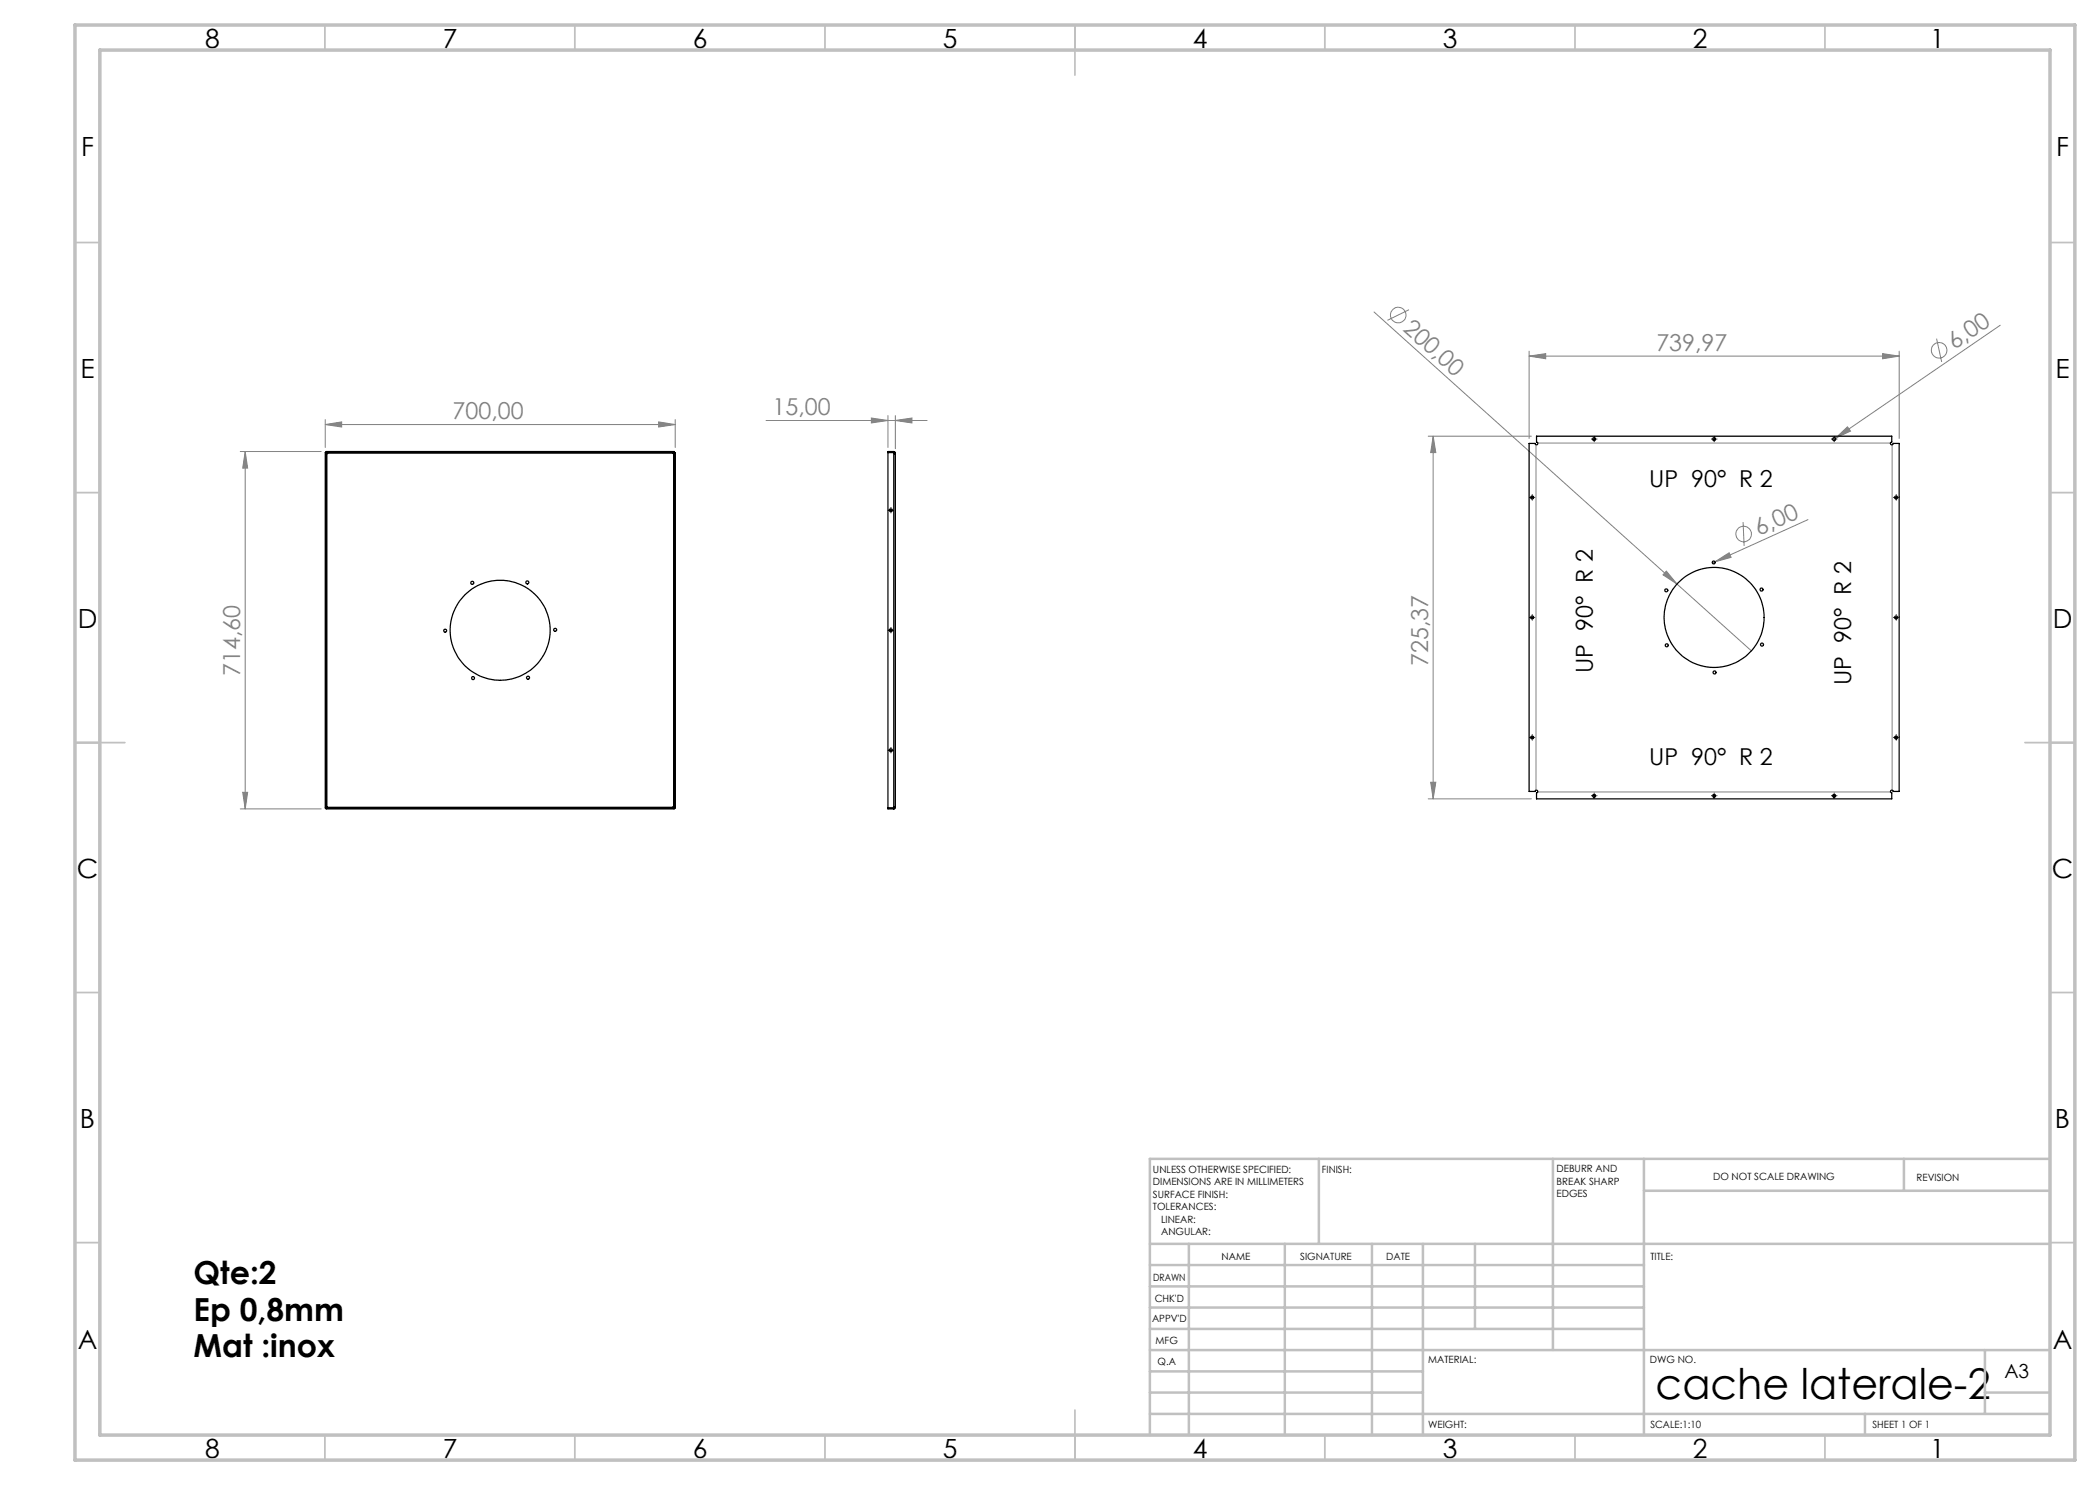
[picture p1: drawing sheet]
<svg xmlns="http://www.w3.org/2000/svg" width="420mm" height="297mm" viewBox="0 0 420 297" stroke-linecap="round" stroke-linejoin="round" font-family="sans-serif">
<g fill="none" stroke="#808080" stroke-width=".2">
<path d="M274.8 62.4l60.6 54.4M281.8 61.9l-4.3 2.2M305.8 71.2l3.3-.5v1.1zM305.8 70.2v17.5M305.8 71.2h74M376.5 70.7l3.3 .5-3.3 .6zM379.8 70.2v17.5M387.3 67.7l1 4.7M400 65l-32.9 22.7M48 90.3h16.2M49 90.3l.5 3.3h-1zM49 90.3v71.5"/>
<path d="M65.1 84.9l3.2-.5v1zM65.1 83.9v5.6M65.1 84.9h69.9M131.7 84.4l3.3 .5-3.3 .5zM135 83.9v5.6M153.2 84.1h32.2M174.3 83.6l3.3 .5-3.3 .5zM177.6 83.1v6.4M179.1 84.1l3.3-.5v1zM179.1 83.1v6.6M285.6 87.2h20.7M286.6 87.2l.6 3.3h-1.1z"/>
<path d="M286.6 87.2v72.6M307.2 89v69M307.6 88.6h70.5M367.1 87.7l2.4-2.3 .6 .8zM367.1 87.7l-.5 .3M378.4 89v69M333.3 114.2l2.1 2.6-2.8-1.8zM335.4 116.8l14.9 13.4M343 112.4l2.8-1.8 .4 .9zM343 112.4l-.5 .2M348.6 104.4l.2 4.8M361.6 103.9l-18.6 8.5"/>
<path d="M48.5 158.5h1l-.5 3.3zM285.6 159.8h20.7M286.1 156.5h1.1l-.6 3.3zM307.6 158.4h70.5M48 161.8h16.2"/>
<circle cx="279.6" cy="63" r="1.56"/>
<circle cx="387.8" cy="70" r="1.56"/>
<circle cx="348.7" cy="106.8" r="1.55"/>
</g>
<g fill="none" stroke="#000" stroke-width=".2" stroke-dasharray="15.2 1.3 1.3 1.3">
<path d="M305.9 99.5h.1M306.4 99v-.1M306.4 100h.1M306.9 99.5h.1M318.3 87.8h.1M318.8 87.3h.1M318.8 88.3v.1M319.3 87.8h.1M342.3 87.8h.1M342.8 87.3h.1M342.8 88.3v.1M343.3 87.8h.1"/>
<path d="M366.3 87.8h.1M366.8 87.3h.1M366.8 88.3v.1M367.3 87.8h.1M378.7 99.5h.1M379.2 99v-.1M379.2 100h.1M379.7 99.5h.1M177.7 102h-.1M178.2 101.5h.1M178.2 102.5v.1M178.7 102h.1"/>
<path d="M177.7 126h-.1M178.2 125.5h.1M178.2 126.5v.1M178.7 126h.1M305.9 123.5h.1M306.4 123v-.1M306.4 124h.1M306.9 123.5h.1M378.7 123.5h.1M379.2 123v-.1M379.2 124h.1M379.7 123.5h.1"/>
<path d="M177.7 150h-.1M178.2 149.5h.1M178.2 150.5v.1M178.7 150h.1M305.9 147.5h.1M306.4 147v-.1M306.4 148h.1M306.9 147.5h.1M318.3 159.1h.1M318.8 158.6h.1M318.8 159.6v.1M319.3 159.1h.1"/>
<path d="M342.3 159.1h.1M342.8 158.6h.1M342.8 159.6v.1M343.3 159.1h.1M366.3 159.1h.1M366.8 158.6h.1M366.8 159.6v.1M367.3 159.1h.1M378.7 147.5h.1M379.2 147v-.1M379.2 148h.1M379.7 147.5h.1"/>
</g>
<g fill="none" stroke="#000" stroke-width=".2">
<path d="M306.2 99.5h.5M306.4 99.2v.6M318.6 87.8h.5M318.8 87.6v.5M342.6 87.8h.5M342.8 87.6v.5M366.6 87.8h.5M366.8 87.6v.5M379 99.5h.5M379.2 99.2v.6M177.9 102.1h.5M178.2 101.8v.5"/>
<path d="M177.9 126h.5M178.2 125.8v.5M306.2 123.5h.5M306.4 123.3v.5M379 123.5h.5M379.2 123.3v.5M177.9 150.1h.5M178.2 149.8v.5M306.2 147.5h.5M306.4 147.2v.5M318.6 159.2h.5M318.8 158.9v.5"/>
<path d="M342.6 159.2h.5M342.8 158.9v.5M366.6 159.2h.5M366.8 158.9v.5M379 147.5h.5M379.2 147.2v.5"/>
</g>
<g fill="none" stroke="#c0c0c0" stroke-width=".35">
<path d="M65 5v5M115 5v5M165 5v5M215 5v10M265 5v5M315 5v5M365 5v5M15 48.5h5M410 48.5h5M15 98.5h5M410 98.5h5M15 148.5h10"/>
<path d="M405 148.5h10M15 198.5h5M410 198.5h5M15 248.5h5M410 248.5h5M65 287v5M115 287v5M165 287v5M215 282v10M265 287v5M315 287v5M365 287v5"/>
</g>
<g fill="none" stroke="#c0c0c0" stroke-width=".5">
<path d="M263.8 231.8v17M310.6 231.8v38.2M328.8 231.8v55.2M328.8 238.2h81.2M380.8 231.8v6.4M410 231.8h-180v55.2M230 248.8h180M230 257.3h98.8M230 253h98.8M237.8 248.8v38.2M257 248.8v38.2M274.4 248.8v38.2"/>
<path d="M284.6 248.8v38.2M295 248.8v17M230 265.8h98.8M230 261.5h98.8M230 278.5h54.6M230 274.3h54.6M230 270h180M397 278.5h13M397 270v12.8M230 282.8h180M373 282.8v4.2"/>
</g>
<path d="M15 5h400v287h-400zM20 10h390v277h-390z" fill="none" stroke="#c0c0c0" stroke-width=".7"/>
<g fill="#808080">
<path d="M333.3 114.2l2.1 2.6-2.8-1.8z"/>
<path d="M343 112.4l2.8-1.8 .4 .9z"/>
<path d="M367.1 87.7l2.4-2.3 .6 .8z"/>
<path d="M179.1 84.1l3.3-.5v1zM174.3 83.6l3.3 .5-3.3 .5zM376.5 70.7l3.3 .5-3.3 .6zM305.8 71.2l3.3-.5v1.1z"/>
<path d="M65.1 84.9l3.2-.5v1zM131.7 84.4l3.3 .5-3.3 .5z"/>
<path d="M48.5 158.5h1l-.5 3.3zM49 90.3l.5 3.3h-1z"/>
<path d="M286.6 87.2l.6 3.3h-1.1zM286.1 156.5h1.1l-.6 3.3z"/>
</g>
<g fill="none" stroke="#000" stroke-width=".25">
<path d="M65.2 90.5v.2l.2 .1M65.2 90.5h-.1v71.1h.1M65.2 90.5v71.1M65.2 90.4h.2l.1 .2M65.2 90.4v-.1h69.6v.1M65.2 90.4h69.6M65.4 90.8v70.6M65.5 90.6l-.1 .2M65.5 90.6h69.1M65.5 90.6h.1M134.6 90.6l.1 .2M134.7 90.8h.1"/>
<path d="M134.7 90.8v70.6M134.8 90.4l-.2 .1v.1M134.9 90.5v.3h-.2M134.9 90.5h.1v71.1h-.1M134.9 90.5v71.1M178.8 90.5l.1 .2 .2 .1M178.8 90.4l.2 .2M178.8 90.3l.3 .3M178.8 90.3h-1.2v.1h1.2M178.8 90.5h-1.2v71.1h1.2M178.8 90.3v.1M178.8 90.5v71.1"/>
<path d="M178.8 90.5h.1M179 90.6l.1 .2M179 90.6h.1M179.1 90.6v.2M179.1 90.8v70.6M305.8 88.7h1.2a.28 .28 0 0 0 .3 .3 .28 .28 0 0 0 .3-.3 .28 .28 0 0 0-.3-.3v-1.2h71.1v1.2a.28 .28 0 0 0-.3 .3 .28 .28 0 0 0 .3 .3 .28 .28 0 0 0 .2-.3h1.2v69.6h-1.2a.27 .27 0 0 0-.2-.3 .27 .27 0 0 0-.3 .3 .27 .27 0 0 0 .3 .3v1.2h-71.1v-1.2a.27 .27 0 0 0 .3-.3 .27 .27 0 0 0-.3-.3 .27 .27 0 0 0-.3 .3h-1.2zM65.2 161.7v.1h69.6v-.1M65.2 161.7h69.6M65.3 161.3l.1 .1M65.4 161.4h-.2v.2M65.4 161.4l.1 .1M65.5 161.5v.1l-.3 .1"/>
<path d="M65.5 161.5h69.1M134.6 161.5v.1M134.6 161.5v.1l.2 .1M134.7 161.4h.2v.2M134.7 161.4l-.1 .1M178.8 161.7h-1.2v.1h1.2M178.8 161.7v.1M178.8 161.6h.1M179 161.5l-.2 .2M179 161.5h.1M179.1 161.4h-.2l-.1 .2M179.1 161.5l-.3 .3"/>
<path d="M179.1 161.4v.1M179.1 161.4l-.1 .1"/>
<circle cx="306.4" cy="99.5" r=".31"/>
<circle cx="318.8" cy="87.8" r=".31"/>
<circle cx="342.8" cy="87.8" r=".3"/>
<circle cx="366.8" cy="87.8" r=".31"/>
<circle cx="379.2" cy="99.5" r=".31"/>
<circle cx="94.5" cy="116.6" r=".31"/>
<circle cx="105.5" cy="116.5" r=".31"/>
<circle cx="178.2" cy="102.1" r=".3"/>
<circle cx="333.3" cy="118.1" r=".3"/>
<circle cx="342.7" cy="112.5" r=".3"/>
<circle cx="352.3" cy="117.9" r=".31"/>
<circle cx="89" cy="126.1" r=".3"/>
<circle cx="94.6" cy="135.6" r=".3"/>
<circle cx="100" cy="126.1" r="10"/>
<circle cx="105.6" cy="135.5" r=".31"/>
<circle cx="111" cy="126" r=".29"/>
<circle cx="178.2" cy="126.1" r=".31"/>
<circle cx="306.4" cy="123.5" r=".31"/>
<circle cx="333.4" cy="129.1" r=".31"/>
<circle cx="342.8" cy="123.5" r="10"/>
<circle cx="342.9" cy="134.5" r=".31"/>
<circle cx="352.4" cy="128.9" r=".31"/>
<circle cx="379.2" cy="123.5" r=".29"/>
<circle cx="178.2" cy="150.1" r=".31"/>
<circle cx="306.4" cy="147.5" r=".3"/>
<circle cx="318.8" cy="159.2" r=".29"/>
<circle cx="342.8" cy="159.2" r=".28"/>
<circle cx="366.8" cy="159.2" r=".29"/>
<circle cx="379.2" cy="147.5" r=".31"/>
</g>
<text font-size="8.5" x="331.1" y="279.7">cache laterale-2</text>
<g font-size="6.3">
<text x="38.7" y="256.8">Qte:2</text>
<text x="38.7" y="264.1">Ep 0,8mm</text>
<text x="38.7" y="271.5">Mat :inox</text>
</g>
<g font-size="5.3">
<text x="41" y="9.5">8</text>
<text x="88.5" y="9.5">7</text>
<text x="138.5" y="9.5">6</text>
<text x="188.5" y="9.5">5</text>
<text x="238.5" y="9.5">4</text>
<text x="288.5" y="9.5">3</text>
<text x="338.5" y="9.5">2</text>
<text x="386" y="9.5">1</text>
<text x="16.2" y="31.3">F</text>
<text x="411.2" y="31.3">F</text>
<text x="16.1" y="75.5">E</text>
<text x="411.1" y="75.5">E</text>
<text x="15.5" y="125.5">D</text>
<text x="410.5" y="125.5">D</text>
<text x="15.4" y="175.5">C</text>
<text x="410.4" y="175.5">C</text>
<text x="16" y="225.5">B</text>
<text x="411" y="225.5">B</text>
<text x="15.5" y="269.8">A</text>
<text x="410.5" y="269.8">A</text>
<text x="41" y="291.5">8</text>
<text x="88.5" y="291.5">7</text>
<text x="138.5" y="291.5">6</text>
<text x="188.5" y="291.5">5</text>
<text x="238.5" y="291.5">4</text>
<text x="288.5" y="291.5">3</text>
<text x="338.5" y="291.5">2</text>
<text x="386" y="291.5">1</text>
</g>
<g font-size="4.7" fill="#808080">
<text x="280.4" y="66" transform="rotate(42 280.4 66)">200,00</text>
<text x="331.3" y="70.2">739,97</text>
<text x="390.9" y="70" transform="rotate(-34 390.9 70)">6,00</text>
<text x="90.5" y="83.9">700,00</text>
<text x="154.5" y="83.1">15,00</text>
<text x="351.8" y="107.3" transform="rotate(-24 351.8 107.3)">6,00</text>
<text x="48" y="135.2" transform="rotate(-90 48 135.2)">714,60</text>
<text x="285.7" y="133.2" transform="rotate(-90 285.7 133.2)">725,37</text>
</g>
<g font-size="4.7">
<text x="329.8" y="97.5">UP 90° R 2</text>
<text x="318.6" y="134.6" transform="rotate(-90 318.6 134.6)">UP 90° R 2</text>
<text x="370.2" y="137" transform="rotate(-90 370.2 137)">UP 90° R 2</text>
<text x="329.8" y="153">UP 90° R 2</text>
</g>
<text font-size="3.9" x="400.9" y="275.5">A3</text>
<g font-size="2">
<text x="230.6" y="234.6">UNLESS OTHERWISE SPECIFIED:</text>
<text x="230.6" y="237.1">DIMENSIONS ARE IN MILLIMETERS</text>
<text x="230.6" y="239.6">SURFACE FINISH:</text>
<text x="264.4" y="234.6">FINISH:</text>
<text x="311.3" y="234.5">DEBURR AND</text>
<text x="311.3" y="237">BREAK SHARP</text>
<text x="311.3" y="239.5">EDGES</text>
<text x="342.6" y="236">DO NOT SCALE DRAWING</text>
<text x="383.3" y="236.2">REVISION</text>
<text x="230.6" y="242.1">TOLERANCES:</text>
<text x="232.2" y="244.6">LINEAR:</text>
<text x="232.2" y="247.1">ANGULAR:</text>
<text x="244.3" y="252">NAME</text>
<text x="260" y="251.9">SIGNATURE</text>
<text x="277.2" y="251.9">DATE</text>
<text x="330.1" y="251.9">TITLE:</text>
<text x="230.6" y="256.1">DRAWN</text>
<text x="230.9" y="260.3">CHK'D</text>
<text x="230.4" y="264.4">APPV'D</text>
<text x="231.1" y="268.8">MFG</text>
<text x="231.5" y="273">Q.A</text>
<text x="285.6" y="272.5">MATERIAL:</text>
<text x="330" y="272.5">DWG NO.</text>
<text x="285.6" y="285.5">WEIGHT:</text>
<text x="330.1" y="285.6">SCALE:1:10</text>
<text x="374.5" y="285.6">SHEET 1 OF 1</text>
</g>
</svg>
